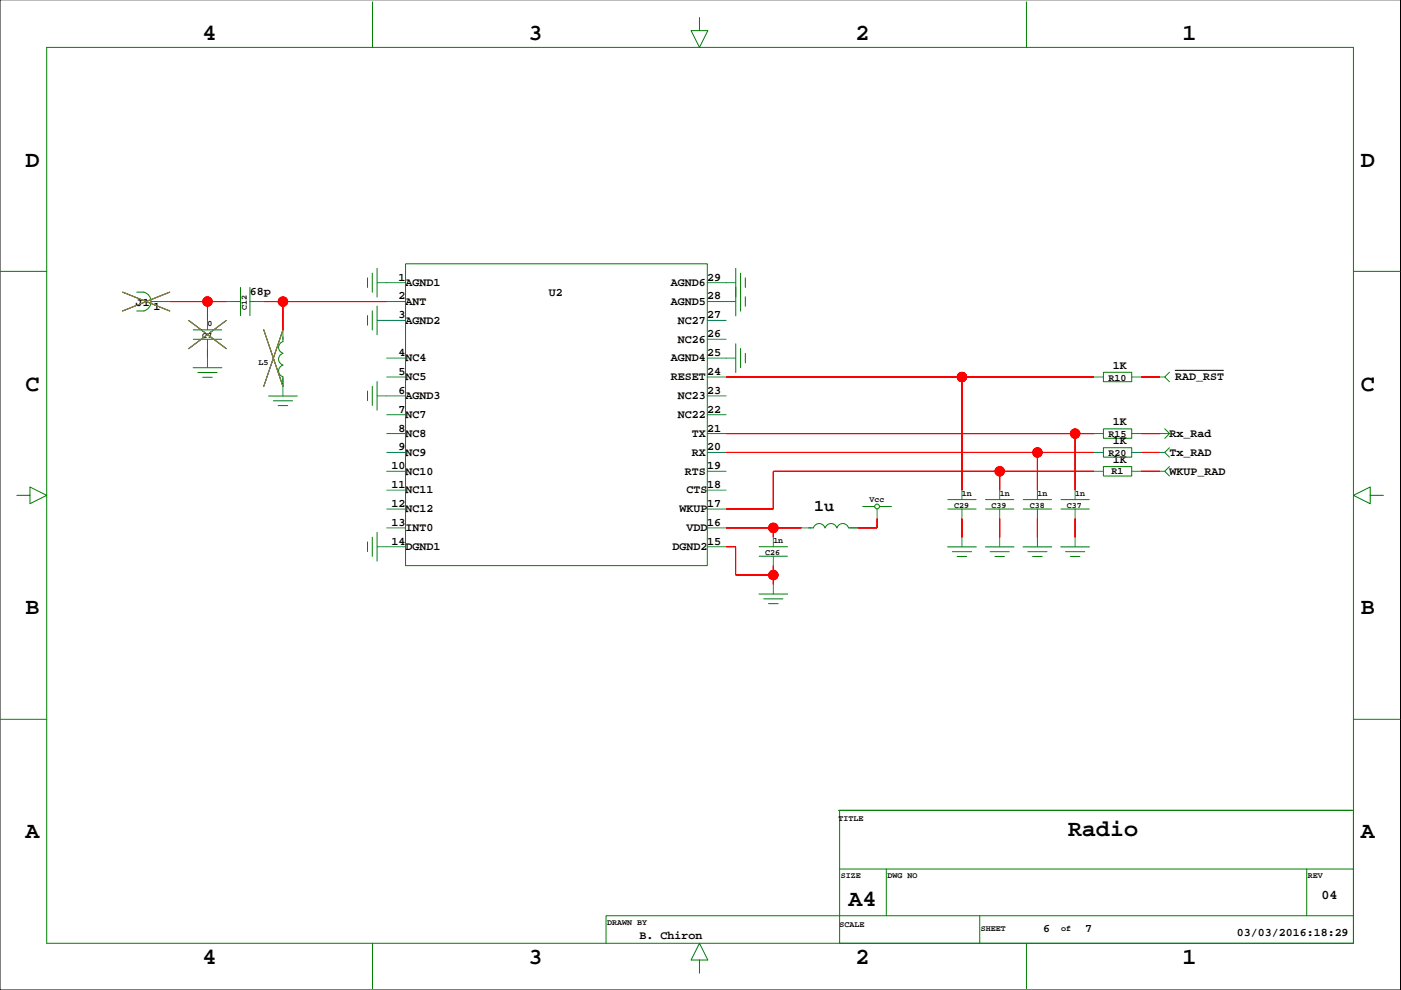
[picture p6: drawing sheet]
<svg xmlns="http://www.w3.org/2000/svg" width="297mm" height="210mm" viewBox="0 0 297 210" stroke-linecap="round" stroke-linejoin="round" font-family="sans-serif">
<path d="M0 0h296.9v209.9h-296.9zM26 61.9l10 4M36 61.9l-10 4M40 67.9l8 6M48 67.9l-8 6M55.9 69.9l4.1 12M60 69.9l-4.1 12M249.2 78.5h10.2" fill="none" stroke="#000" stroke-width=".21"/>
<g fill="none" stroke="#008000" stroke-width=".21">
<path d="M9.9 10.1h277.1v189.9h-277.1zM79 .4v9.7M148.3 3.7v2.8h1.8l-1.8 3.6-1.8-3.6h1.8M217.6 .4v9.7M0 57.5h9.9M77.9 58.9v2.1M78.9 57.9v4.1M79.9 56.9v6.1M86 55.9h64v64h-64zM156 56.9v10.1M157 57.9v8.1M158 58.9v2.1"/>
<path d="M287 57.5h9.9M29 61.9h1.5a2.07 2.07 0 0 1 1.5 2 2.07 2.07 0 0 1-1.5 2h-1.5M40.9 78h6.1M41 69.9h6M41 71.9h6M42 79h4M43 80h2M50 63.9h1M51 60.9v6M53 60.9v6M53 63.9h1M60 77.4a1.27 1.27 0 0 0-.9 1.3 1.27 1.27 0 0 0 .9 1.2"/>
<path d="M60 74.9a1.27 1.27 0 0 0-.9 1.3 1.27 1.27 0 0 0 .9 1.2M60 71.4v1a1.27 1.27 0 0 0-.9 1.3 1.27 1.27 0 0 0 .9 1.2M77.9 66.9v2.1M78.9 65.9v4.1M79.9 64.9v6.1M156 72.9v6.1M157 73.9v4.1M158 62.9v2.1M158 74.9v2M233.9 78.9h6v2h-6zM247.9 78.9l-1 1 1 1M56.9 84h6.1"/>
<path d="M58 85h4M59 86h2M60 80.1v1.8M77.9 82.9v2M78.9 81.9v4.1M79.9 80.9v6.1M233.9 98.9h6v2h-6zM233.9 90.9h6v2h-6zM233.9 94.9h6v2h-6zM247 90.9l1 1-1 1M247.9 98.9l-1 1 1 1M247.9 94.9l-1 1 1 1"/>
<path d="M3.6 105h2.7v-1.8l3.6 1.8-3.6 1.8v-1.8M77.9 114.9v2M78.9 113.9v4.1M79.9 112.9v6.1M161 115.9h6M161 117.9h6M171.5 111.9h1a1.27 1.27 0 0 1 1.2-.9 1.27 1.27 0 0 1 1.2 .9M175 111.9a1.27 1.27 0 0 1 1.2-.9 1.27 1.27 0 0 1 1.2 .9M177.5 111.9a1.27 1.27 0 0 1 1.2-.9 1.27 1.27 0 0 1 1.2 .9M180.1 111.9h1.9M182.9 107.4h2.5M186.5 107.4h2.5"/>
<path d="M200.9 116h6.1M201 105.9h6M201 107.9h6M201.9 117h4.1M202.9 118h2.1M208.9 116h6.1M209 105.9h6M209 107.9h6M209.9 117h4.1M210.9 118h2.1M216.9 116h6.1M217 105.9h5.9"/>
<path d="M217 107.9h5.9M217.9 117h4.1M218.9 118h2.1M224.9 116h6.1M224.9 105.9h6M224.9 107.9h6M225.9 117h4.1M226.9 118h2.1M290.5 105v-1.8l-3.5 1.8 3.5 1.8v-1.8h2.8M160.9 126h6.1M161.9 127h4.1M162.9 128h2.1"/>
<path d="M0 152.5h9.9M287 152.5h9.9M177.8 171.8h108.9M178 171.8h109v28.2h-109zM79 200v9.6M178 184.3h109M187.9 184.3v9.9M207.7 194.2v5.8M217.6 200v9.6M277.1 184.3v9.9M287 194.2h-158.5v5.8M148.3 203.6h1.8l-1.8-3.6-1.8 3.6h1.8v2.7"/>
<circle cx="186" cy="107.4" r=".51"/>
</g>
<g fill="none" stroke="#008080" stroke-width=".21">
<path d="M80 59.9h6M150 59.9h6M32 63.9h4M44 67.9v2M44 71.9v2M44 75.9v2M48 63.9h2M54 63.9h2M60 69.9v2M60 79.9v4M80 67.9h6M82 79.9h4"/>
<path d="M82 63.9h4M82 75.9h4M150 79.9h4M150 63.9h6M150 67.9h4M150 75.9h6M150 71.9h4M231.9 79.9h2M239.9 79.9h2M245.9 79.9h1M80 83.9h6M82 87.9h4"/>
<path d="M82 91.9h4M82 95.9h4M82 99.9h4M150 83.9h4M150 87.9h4M150 91.9h4M150 95.9h4M150 99.9h4M231.9 91.9h2M231.9 95.9h2M231.9 99.9h2M239.9 91.9h2"/>
<path d="M239.9 95.9h2M239.9 99.9h2M245.9 91.9h2M245.9 95.9h1M245.9 99.9h1M80 115.9h6M82 111.9h4M82 103.9h4M82 107.9h4M150 111.9h4M150 103.9h4M150 107.9h4"/>
<path d="M150 115.9h4M164 113.9v2M164 117.9v2M170 111.9h2M180 111.9h2M186 107.9v2M204 103.9v2M204 107.9v2M204 113.9v2M212 103.9v2M212 107.9v2M212 113.9v2"/>
<path d="M219.9 103.9v2M219.9 107.9v2M219.9 113.9v2M227.9 103.9v2M227.9 107.9v2M227.9 113.9v2M164 123.9v2"/>
</g>
<g fill="#f00" stroke="#f00" stroke-width=".21">
<path d="M241.9 79.9h4z" fill-rule="evenodd"/>
<path d="M182 111.9h4z" fill-rule="evenodd"/>
<path d="M186 109.9v2z" fill-rule="evenodd"/>
<path d="M241.9 95.9h4z" fill-rule="evenodd"/>
<path d="M56 63.9h4z" fill-rule="evenodd"/>
<path d="M60 63.9v6z" fill-rule="evenodd"/>
<path d="M60 63.9h22z" fill-rule="evenodd"/>
<path d="M36 63.9h8z" fill-rule="evenodd"/>
<path d="M44 63.9v4z" fill-rule="evenodd"/>
<path d="M44 63.9h4z" fill-rule="evenodd"/>
<path d="M44 73.9v2z" fill-rule="evenodd"/>
<path d="M164 111.9v2z" fill-rule="evenodd"/>
<path d="M154 111.9h10z" fill-rule="evenodd"/>
<path d="M164 111.9h6z" fill-rule="evenodd"/>
<path d="M164 121.9v2z" fill-rule="evenodd"/>
<path d="M164 119.9v2z" fill-rule="evenodd"/>
<path d="M156 121.9h8z" fill-rule="evenodd"/>
<path d="M156 115.9v6z" fill-rule="evenodd"/>
<path d="M154 115.9h2z" fill-rule="evenodd"/>
<path d="M227.9 91.9v12z" fill-rule="evenodd"/>
<path d="M154 91.9h73.9z" fill-rule="evenodd"/>
<path d="M227.9 91.9h4z" fill-rule="evenodd"/>
<path d="M219.9 95.9v8z" fill-rule="evenodd"/>
<path d="M154 95.9h65.9z" fill-rule="evenodd"/>
<path d="M219.9 95.9h12z" fill-rule="evenodd"/>
<path d="M212 99.9v4z" fill-rule="evenodd"/>
<path d="M164 99.9h48z" fill-rule="evenodd"/>
<path d="M212 99.9h19.9z" fill-rule="evenodd"/>
<path d="M164 99.9v8z" fill-rule="evenodd"/>
<path d="M154 107.9h10z" fill-rule="evenodd"/>
<path d="M204 79.9v24z" fill-rule="evenodd"/>
<path d="M154 79.9h50z" fill-rule="evenodd"/>
<path d="M204 79.9h27.9z" fill-rule="evenodd"/>
<path d="M227.9 109.9v4z" fill-rule="evenodd"/>
<path d="M219.9 109.9v4z" fill-rule="evenodd"/>
<path d="M212 109.9v4z" fill-rule="evenodd"/>
<path d="M204 109.9v4z" fill-rule="evenodd"/>
<path d="M241.9 99.9h4z" fill-rule="evenodd"/>
<path d="M241.9 91.9h4z" fill-rule="evenodd"/>
<circle cx="60" cy="63.9" r="1"/>
<circle cx="44" cy="63.9" r="1"/>
<circle cx="164" cy="111.9" r="1"/>
<circle cx="164" cy="121.9" r="1"/>
<circle cx="227.9" cy="91.9" r="1"/>
<circle cx="219.9" cy="95.9" r="1"/>
<circle cx="212" cy="99.9" r="1"/>
<circle cx="204" cy="79.9" r="1"/>
</g>
<g fill="none" stroke="#f00" stroke-width=".21">
<path d="M82 59.9h.1M154 59.9h.1M36 63.9h12M44 63.9v4M44 73.9v2M56 63.9h26M60 63.9v6M82 67.9h.1M154 63.9h.1M154 75.9h.1M154 79.9h77.9M204 79.9v24"/>
<path d="M241.9 79.9h4M60 81.9h.1M82 83.9h.1M154 95.9h77.9M154 91.9h77.9M212 99.9v4M219.9 95.9v8M227.9 91.9v12M231.9 99.9h-67.9v8h-10M241.9 95.9h4M241.9 91.9h4M241.9 99.9h4"/>
<path d="M82 115.9h.1M154 111.9h16M154 115.9h2v6h8M164 111.9v2M164 119.9v4M186 109.9v2h-4M204 109.9v4M212 109.9v4M219.9 109.9v4M227.9 109.9v4"/>
<circle cx="44" cy="63.9" r="1"/>
<circle cx="60" cy="63.9" r="1"/>
<circle cx="204" cy="79.9" r="1"/>
<circle cx="212" cy="99.9" r="1"/>
<circle cx="219.9" cy="95.9" r="1"/>
<circle cx="227.9" cy="91.9" r="1"/>
<circle cx="164" cy="111.9" r="1"/>
<circle cx="164" cy="121.9" r="1"/>
</g>
<path d="M26 61.9l10 4M36 61.9l-10 4M40 67.9l8 6M48 67.9l-8 6M55.9 69.9l4.1 12M60 69.9l-4.1 12" fill="none" stroke="#808000" stroke-width=".21"/>
<g font-size="4.9">
<text x="43" y="8.4">4</text>
<text x="112" y="8.4">3</text>
<text x="181.4" y="8.4">2</text>
<text x="250.7" y="8.4">1</text>
<text x="5.4" y="35.3">D</text>
<text x="288.5" y="35.3">D</text>
<text x="5.4" y="82.8">C</text>
<text x="288.5" y="82.8">C</text>
<text x="5.4" y="130.3">B</text>
<text x="288.5" y="130.3">B</text>
<text x="5.4" y="177.8">A</text>
<text x="226.5" y="177.3">Radio</text>
<text x="288.5" y="177.8">A</text>
<text x="179.9" y="192">A4</text>
<text x="43" y="204.4">4</text>
<text x="112" y="204.4">3</text>
<text x="181.4" y="204.4">2</text>
<text x="250.7" y="204.4">1</text>
</g>
<text font-size="3.5" x="172.6" y="108.4">1u</text>
<text font-size="2.8" x="280.2" y="190.6">04</text>
<g font-size="2.5">
<text x="84.5" y="59.5">1</text>
<text x="150" y="59.5">29</text>
<text x="28.8" y="64.8">J1</text>
<text x="32.5" y="65.7">1</text>
<text x="53" y="62.5">68p</text>
<text x="84.5" y="63.5">2</text>
<text x="86" y="60.6">AGND1</text>
<text x="86" y="64.6">ANT</text>
<text x="116.3" y="62.8">U2</text>
<text x="142.2" y="64.6">AGND5</text>
<text x="142.2" y="60.6">AGND6</text>
<text x="150" y="63.5">28</text>
<text x="84.5" y="67.5">3</text>
<text x="86" y="68.6">AGND2</text>
<text x="143.7" y="68.6">NC27</text>
<text x="150" y="67.5">27</text>
<text x="150" y="71.5">26</text>
<text x="84.5" y="75.5">4</text>
<text x="86" y="76.6">NC4</text>
<text x="142.2" y="76.6">AGND4</text>
<text x="143.7" y="72.6">NC26</text>
<text x="150" y="75.5">25</text>
<text x="84.5" y="83.5">6</text>
<text x="84.5" y="79.5">5</text>
<text x="86" y="80.6">NC5</text>
<text x="142.2" y="80.6">RESET</text>
<text x="150" y="79.5">24</text>
<text x="150" y="83.5">23</text>
<text x="235.9" y="78.2">1K</text>
<text x="249.2" y="80.6">RAD_RST</text>
<text x="84.5" y="87.5">7</text>
<text x="86" y="84.6">AGND3</text>
<text x="86" y="88.6">NC7</text>
<text x="143.7" y="88.6">NC22</text>
<text x="143.7" y="84.6">NC23</text>
<text x="150" y="87.5">22</text>
<text x="84.5" y="95.5">9</text>
<text x="84.5" y="91.5">8</text>
<text x="86" y="92.6">NC8</text>
<text x="146.7" y="92.6">TX</text>
<text x="150" y="91.5">21</text>
<text x="150" y="95.5">20</text>
<text x="235.9" y="90.2">1K</text>
<text x="235.9" y="94.2">1K</text>
<text x="247.9" y="92.6">Rx_Rad</text>
<text x="83" y="99.5">10</text>
<text x="86" y="96.6">NC9</text>
<text x="86" y="100.6">NC10</text>
<text x="145.2" y="100.6">RTS</text>
<text x="146.7" y="96.6">RX</text>
<text x="150" y="99.5">19</text>
<text x="235.9" y="98.2">1K</text>
<text x="247.9" y="100.6">WKUP_RAD</text>
<text x="247.9" y="96.6">Tx_RAD</text>
<text x="83" y="107.5">12</text>
<text x="83" y="103.5">11</text>
<text x="86" y="104.6">NC11</text>
<text x="145.5" y="104.6">CTS</text>
<text x="150" y="103.5">18</text>
<text x="150" y="107.5">17</text>
<text x="83" y="111.5">13</text>
<text x="86" y="108.6">NC12</text>
<text x="86" y="112.6">INT0</text>
<text x="144" y="108.6">WKUP</text>
<text x="145.5" y="112.6">VDD</text>
<text x="150" y="111.5">16</text>
<text x="83" y="115.5">14</text>
<text x="86" y="116.6">DGND1</text>
<text x="142.6" y="116.6">DGND2</text>
<text x="150" y="115.5">15</text>
<text x="221.2" y="197.6">6</text>
<text x="230.1" y="197.6">7</text>
<text x="135.6" y="199.1">B. Chiron</text>
<text x="262.2" y="198.5">03/03/2016:18:29</text>
</g>
<g font-size="2.1">
<text x="235" y="80.7">R10</text>
<text x="235" y="92.7">R15</text>
<text x="235" y="96.7">R20</text>
<text x="235.7" y="100.5">R1</text>
</g>
<g font-size="1.8">
<text x="52.3" y="65.7" transform="rotate(-90 52.3 65.7)">C12</text>
<text x="42.9" y="71.7">C7</text>
<text x="44" y="69.2">0</text>
<text x="54.8" y="77.3">L5</text>
<text x="184.4" y="106.4">Vcc</text>
<text x="202.3" y="107.8">C29</text>
<text x="204" y="105.2">1n</text>
<text x="210.2" y="107.8">C39</text>
<text x="212" y="105.2">1n</text>
<text x="218.3" y="107.8">C38</text>
<text x="219.9" y="105.2">1n</text>
<text x="226.2" y="107.8">C37</text>
<text x="227.9" y="105.2">1n</text>
<text x="162.2" y="117.7">C26</text>
<text x="164" y="115.2">1n</text>
<text x="177.8" y="174">TITLE</text>
<text x="178.3" y="186.2">SIZE</text>
<text x="188.2" y="186.2">DWG NO</text>
<text x="277.3" y="186.2">REV</text>
<text x="128.7" y="196.1">DRAWN BY</text>
<text x="178" y="196.6">SCALE</text>
<text x="208" y="197.4">SHEET</text>
<text x="225" y="197.4">of</text>
</g>
</svg>
